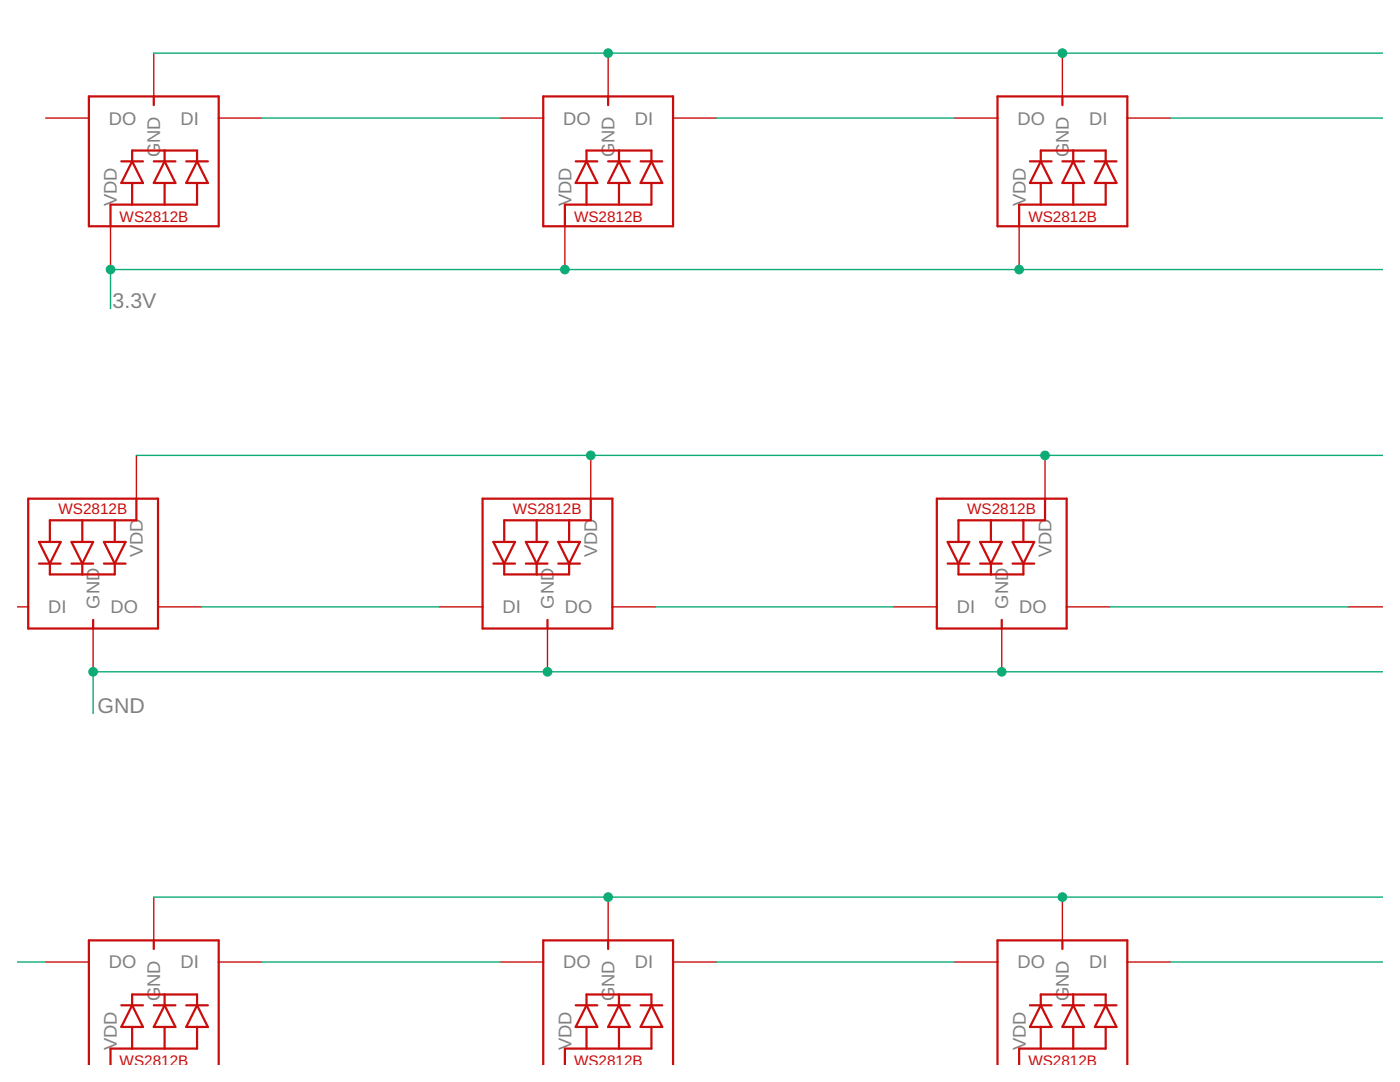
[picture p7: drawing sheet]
<svg xmlns="http://www.w3.org/2000/svg" width="279mm" height="216mm" viewBox="0 0 279 216" stroke-linecap="round" stroke-linejoin="round" font-family="sans-serif">
<g fill="none" stroke="#c90d0c" stroke-width=".28">
<path d="M30.7 10.6v8.6M121.4 10.6v8.6M212 10.6v8.6M9.1 23.6h8.6M43.6 23.6h8.7M99.8 23.6h8.6M134.3 23.6h8.7M190.4 23.6h8.7M225 23.6h8.6M22.1 45.1v8.7M112.7 45.1v8.7M203.4 45.1v8.7"/>
<path d="M27.2 90.9v8.6M117.9 90.9v8.6M208.6 90.9v8.6M3.4 121.1h2.2M18.6 125.4v8.6M31.5 121.1h8.7M87.7 121.1h8.6M109.3 125.4v8.6M122.2 121.1h8.7M178.3 121.1h8.7M199.9 125.4v8.6M212.9 121.1h8.6"/>
<path d="M269 121.1h7M30.7 179v8.6M121.4 179v8.6M212 179v8.6M9.1 192h8.6M43.6 192h8.7M99.8 192h8.6M134.3 192h8.7M190.4 192h8.7M225 192h8.6"/>
</g>
<g fill="none" stroke="#c90d0c" stroke-width=".44">
<path d="M17.7 19.2h25.9v25.9h-25.9zM30.7 19.2v1.8M108.4 19.2h25.9v25.9h-25.9zM121.4 19.2v1.8M199.1 19.2h25.9v25.9h-25.9zM212 19.2v1.8M24.2 32.2h4.3M26.4 32.2v-2.2h12.9v2.2M26.4 36.5v4.3M26.4 32.2l2.1 4.3h-4.3zM30.7 32.2h4.3M32.9 30v2.2"/>
<path d="M32.9 36.5v4.3M32.9 32.2l2.1 4.3h-4.3zM37.2 32.2h4.3M39.3 36.5v4.3h-17.2v4.3M39.3 32.2l2.2 4.3h-4.3zM114.9 32.2h4.3M117.1 32.2v-2.2h12.9v2.2M117.1 36.5v4.3M117.1 32.2l2.1 4.3h-4.3zM121.4 32.2h4.3M123.5 30v2.2M123.5 36.5v4.3"/>
<path d="M123.5 32.2l2.2 4.3h-4.3zM127.8 32.2h4.4M130 36.5v4.3h-17.3v4.3M130 32.2l2.2 4.3h-4.4zM205.5 32.2h4.4M207.7 32.2v-2.2h13v2.2M207.7 36.5v4.3M207.7 32.2l2.2 4.3h-4.4zM212 32.2h4.3M214.2 30v2.2M214.2 36.5v4.3M214.2 32.2l2.1 4.3h-4.3z"/>
<path d="M218.5 32.2h4.3M220.7 36.5v4.3h-17.3v4.3M220.7 32.2l2.1 4.3h-4.3zM5.6 99.5h25.9v25.9h-25.9zM27.2 99.5v4.3h-17.3v4.3M96.3 99.5h25.9v25.9h-25.9zM117.9 99.5v4.3h-17.3v4.3M187 99.5h25.9v25.9h-25.9zM208.6 99.5v4.3h-17.3v4.3M7.8 108.1h4.3l-2.2 4.4zM7.8 112.5h4.3M9.9 112.5v2.1h13v-2.1"/>
<path d="M14.3 108.1h4.3l-2.2 4.4zM14.3 112.5h4.3M16.4 103.8v4.3M16.4 112.5v2.1M20.7 108.1h4.4l-2.2 4.4zM20.7 112.5h4.4M22.9 103.8v4.3M98.5 108.1h4.3l-2.2 4.4zM98.5 112.5h4.3M100.6 112.5v2.1h13v-2.1M104.9 108.1h4.4l-2.2 4.4zM104.9 112.5h4.4"/>
<path d="M107.1 103.8v4.3M107.1 112.5v2.1M111.4 108.1h4.3l-2.1 4.4zM111.4 112.5h4.3M113.6 103.8v4.3M189.1 108.1h4.3l-2.1 4.4zM189.1 112.5h4.3M191.3 112.5v2.1h12.9v-2.1M195.6 108.1h4.3l-2.1 4.4zM195.6 112.5h4.3M197.8 103.8v4.3M197.8 112.5v2.1"/>
<path d="M202.1 108.1h4.3l-2.2 4.4zM202.1 112.5h4.3M204.2 103.8v4.3M18.6 123.7v1.7M109.3 123.7v1.7M199.9 123.7v1.7M30.7 187.6v1.8M32.9 198.4v2.2M121.4 187.6v1.8M123.5 198.4v2.2M212 187.6v1.8M214.2 198.4v2.2"/>
<path d="M17.7 212.5v-24.9h25.9v24.9M24.2 200.6h4.3M26.4 200.6l2.1 4.3h-4.3zM26.4 200.6v-2.2h12.9v2.2M26.4 204.9v4.3M30.7 200.6h4.3M32.9 200.6l2.1 4.3h-4.3zM32.9 204.9v4.3M37.2 200.6h4.3M39.3 200.6l2.2 4.3h-4.3zM39.3 204.9v4.3h-17.2v3.3M108.4 212.5v-24.9h25.9v24.9"/>
<path d="M114.9 200.6h4.3M117.1 200.6l2.1 4.3h-4.3zM117.1 200.6v-2.2h12.9v2.2M117.1 204.9v4.3M121.4 200.6h4.3M123.5 200.6l2.2 4.3h-4.3zM123.5 204.9v4.3M127.8 200.6h4.4M130 200.6l2.2 4.3h-4.4zM130 204.9v4.3h-17.3v3.3M199.1 212.5v-24.9h25.9v24.9M205.5 200.6h4.4"/>
<path d="M207.7 200.6l2.2 4.3h-4.4zM207.7 200.6v-2.2h13v2.2M207.7 204.9v4.3M212 200.6h4.3M214.2 200.6l2.1 4.3h-4.3zM214.2 204.9v4.3M218.5 200.6h4.3M220.7 200.6l2.1 4.3h-4.3zM220.7 204.9v4.3h-17.3v3.3"/>
</g>
<g fill="none" stroke="#0dab76" stroke-width=".28">
<path d="M30.7 10.6h245.3M52.3 23.6h47.5M143 23.6h47.4M233.6 23.6h42.4M276 53.8h-253.9v7.7M22 61.5h.1M27.2 90.9h248.8M40.2 121.1h47.5M130.9 121.1h47.4M221.5 121.1h47.5M276 134h-257.4v8.3M30.7 179h245.3"/>
<path d="M3.4 192h5.7M52.3 192h47.5M143 192h47.4M233.6 192h42.4"/>
</g>
<g fill="#0dab76" stroke="#0dab76" stroke-width=".2">
<circle cx="121.4" cy="179" r=".87"/>
<circle cx="212" cy="179" r=".87"/>
<circle cx="199.9" cy="134" r=".87"/>
<circle cx="109.3" cy="134" r=".87"/>
<circle cx="18.6" cy="134" r=".87"/>
<circle cx="121.4" cy="10.6" r=".87"/>
<circle cx="212" cy="10.6" r=".87"/>
<circle cx="117.9" cy="90.9" r=".87"/>
<circle cx="208.6" cy="90.9" r=".87"/>
<circle cx="203.4" cy="53.8" r=".87"/>
<circle cx="112.7" cy="53.8" r=".87"/>
<circle cx="22.1" cy="53.8" r=".87"/>
</g>
<g font-size="4.3" fill="#808080">
<text x="22.5" y="61.5">3.3V</text>
<text x="19.5" y="142.3">GND</text>
</g>
<g font-size="3.7" fill="#808080">
<text x="21.7" y="24.9">DO</text>
<text x="36" y="24.9">DI</text>
<text x="112.4" y="24.9">DO</text>
<text x="126.7" y="24.9">DI</text>
<text x="203.1" y="24.9">DO</text>
<text x="217.4" y="24.9">DI</text>
<text x="32" y="31.4" transform="rotate(-90 32 31.4)">GND</text>
<text x="122.6" y="31.4" transform="rotate(-90 122.6 31.4)">GND</text>
<text x="213.3" y="31.4" transform="rotate(-90 213.3 31.4)">GND</text>
<text x="23.3" y="41.2" transform="rotate(-90 23.3 41.2)">VDD</text>
<text x="114" y="41.2" transform="rotate(-90 114 41.2)">VDD</text>
<text x="204.7" y="41.2" transform="rotate(-90 204.7 41.2)">VDD</text>
<text x="28.5" y="111.2" transform="rotate(-90 28.5 111.2)">VDD</text>
<text x="119.2" y="111.2" transform="rotate(-90 119.2 111.2)">VDD</text>
<text x="209.8" y="111.2" transform="rotate(-90 209.8 111.2)">VDD</text>
<text x="9.6" y="122.4">DI</text>
<text x="19.9" y="121.4" transform="rotate(-90 19.9 121.4)">GND</text>
<text x="22.1" y="122.4">DO</text>
<text x="100.3" y="122.4">DI</text>
<text x="110.6" y="121.4" transform="rotate(-90 110.6 121.4)">GND</text>
<text x="112.7" y="122.4">DO</text>
<text x="190.9" y="122.4">DI</text>
<text x="201.2" y="121.4" transform="rotate(-90 201.2 121.4)">GND</text>
<text x="203.4" y="122.4">DO</text>
<text x="21.7" y="193.2">DO</text>
<text x="36" y="193.2">DI</text>
<text x="112.4" y="193.2">DO</text>
<text x="126.7" y="193.2">DI</text>
<text x="203.1" y="193.2">DO</text>
<text x="217.4" y="193.2">DI</text>
<text x="32" y="199.8" transform="rotate(-90 32 199.8)">GND</text>
<text x="122.6" y="199.8" transform="rotate(-90 122.6 199.8)">GND</text>
<text x="213.3" y="199.8" transform="rotate(-90 213.3 199.8)">GND</text>
<text x="23.3" y="209.6" transform="rotate(-90 23.3 209.6)">VDD</text>
<text x="114" y="209.6" transform="rotate(-90 114 209.6)">VDD</text>
<text x="204.7" y="209.6" transform="rotate(-90 204.7 209.6)">VDD</text>
</g>
<g font-size="3" fill="#c90d0c">
<text x="23.9" y="44.3">WS2812B</text>
<text x="114.6" y="44.3">WS2812B</text>
<text x="205.2" y="44.3">WS2812B</text>
<text x="11.7" y="102.5">WS2812B</text>
<text x="102.3" y="102.5">WS2812B</text>
<text x="193" y="102.5">WS2812B</text>
<text x="23.9" y="212.7">WS2812B</text>
<text x="114.6" y="212.7">WS2812B</text>
<text x="205.2" y="212.7">WS2812B</text>
</g>
</svg>
